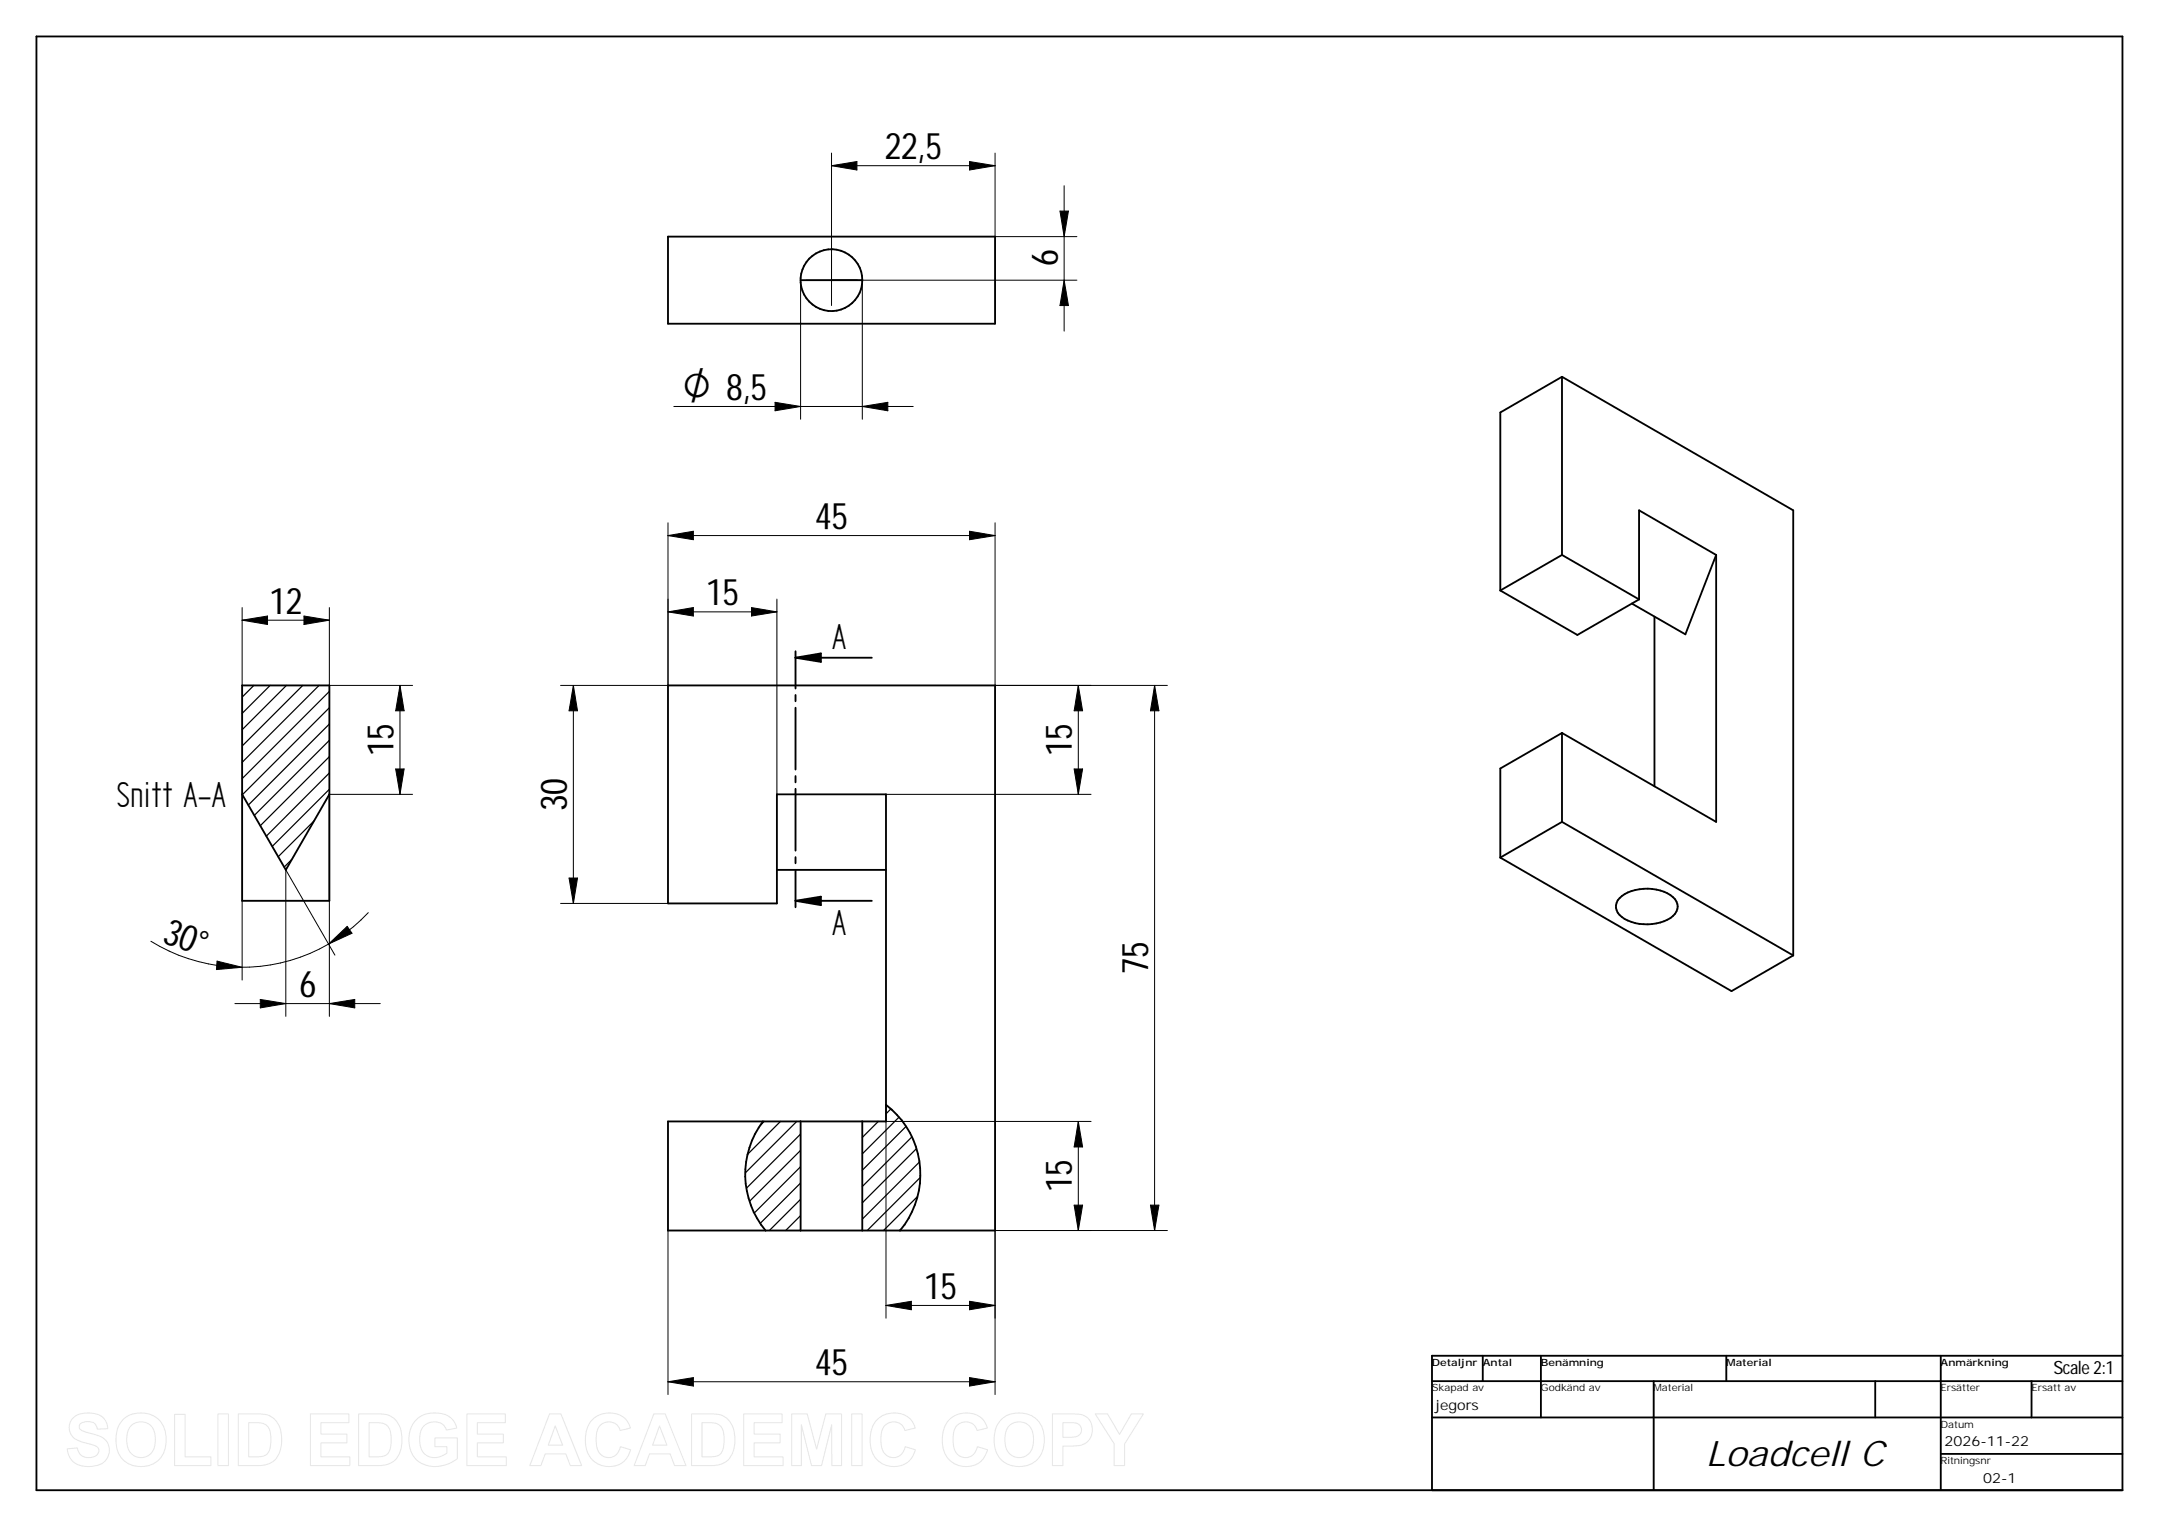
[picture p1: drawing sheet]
<svg xmlns="http://www.w3.org/2000/svg" width="594mm" height="420mm" viewBox="0 0 594 420" stroke-linecap="round" stroke-linejoin="round" font-family="sans-serif">
<g fill="none" stroke="#000" stroke-width=".51">
<path d="M10 10h574v400h-574zM183.8 65.1h90v24h-90zM220.3 77.1h17M429.8 103.7l63.6 36.7v122.5M429.8 103.7v49M429.8 103.7l-17 9.8v49M429.8 152.7l21.2 12.2M429.8 152.7l-17 9.8M472.2 152.7l-21.2-12.3v24.5M472.2 152.7v73.4l-42.4-24.4M472.2 152.7l-8.4 21.8-14.8-8.4M218.9 179.2v10.2"/>
<path d="M412.8 162.5l21.2 12.2 17-9.8M455.2 169.7v46.7M66.6 188.6h24v59.3h-24zM183.8 188.6h90v150h-90v-30h60v-90h-30v30h-30zM218.9 181l7-1.2v2.3zM218.9 191.2v1.8M218.9 194.7v17.1M218.9 181h21M90.6 218.6l-12 20.8-12-20.8M218.9 213.5v1.8M218.9 217v17.1M429.8 201.7v24.4"/>
<path d="M429.8 201.7l-17 9.8v24.5M213.8 239.4h30M218.9 235.8v1.7M218.9 239.4v10.2M412.8 236l63.7 36.7 16.9-9.8M429.8 226.1l63.6 36.8M429.8 226.1l-17 9.9M218.9 247.9l7-1.2v2.3zM218.9 247.9h21M445.6 247.1a12 12 0 0 1 11.3-2.1 5.6 5.6 0 0 1 4.7 4.4 4.7 4.7 0 0 1-3.7 4.1 12.3 12.3 0 0 1-12.3-1.7 3.2 3.2 0 0 1 0-4.7zM209.9 308.6a24.2 24.2 0 0 0 .7 30M220.3 308.6v30"/>
<path d="M237.3 308.6v30M243.8 304a24.1 24.1 0 0 1 3.8 34.6M408 373v7M424 373v17M475 373v7M534 373v37M584 373h-190v37M394 390h190M394 380h190M455 380v30M516 380v10M559 380v10"/>
<path d="M534 400h50"/>
<circle cx="228.8" cy="77.1" r="8.5"/>
</g>
<g fill="none" stroke="#000" stroke-width=".34">
<path d="M69.8 188.6l-3.2 3.2M74.3 188.6l-7.7 7.7M78.8 188.6l-12.2 12.2M83.3 188.6l-16.7 16.7M87.8 188.6l-21.2 21.2M90.6 199.2l-22.3 22.3M90.6 194.7l-23.9 24M90.6 190.2l-24 24M90.6 203.7l-20.6 20.7M90.6 217.2l-15.7 15.7M90.6 212.7l-17.3 17.4M90.6 208.2l-19 19"/>
<path d="M80.3 236.5l-2.1 2.1M86.4 225.9l-9.9 9.9M210.3 308.6l-1.1 1.1M214.8 308.6l-9.1 9M219.2 308.6l-14.1 14.1M220.3 312l-14.9 14.9M220.3 316.5l-14.1 14M241.7 308.6l-4.4 4.4M245.1 305.1l-1.3 1.4M247.4 307.4l-10.1 10.1M249.3 310l-12 12M250.9 312.8l-13.6 13.7"/>
<path d="M252.2 316.1l-14.9 14.9M253 319.7l-15.7 15.7M220.3 334.5l-4.1 4.1M220.3 325.5l-11.1 11.1M220.3 321l-12.7 12.8M220.3 330l-8.6 8.6M247.8 338.4l-.2 .2M252.5 329.2l-9.4 9.4M253.2 324l-14.6 14.6"/>
</g>
<g fill="#000">
<path d="M228.8 45.6l7-1.2v2.4zM266.8 44.4l7 1.2-7 1.2zM291.7 58.1h2.3l-1.2 7zM292.8 77.1l1.2 7h-2.3zM213.3 110.7l7 1.1-7 1.2zM237.3 111.8l7-1.1v2.3zM183.8 147.4l7-1.2v2.3zM266.8 146.2l7 1.2-7 1.1zM66.6 170.6l7-1.1v2.3zM83.6 169.5l7 1.1-7 1.2zM183.8 168.4l7-1.2v2.3zM206.8 167.2l7 1.2-7 1.1z"/>
<path d="M218.9 181l7-1.2v2.3zM110.1 188.6l1.1 7h-2.3zM157.8 188.6l1.1 7h-2.3zM296.7 188.6l1.2 7h-2.3zM317.7 188.6l1.2 7h-2.3zM108.9 211.6h2.3l-1.1 7zM295.6 211.6h2.3l-1.2 7zM90.4 259.8l5.1-4.9 1.4 1.9zM156.6 241.6h2.3l-1.1 7zM218.9 247.9l7-1.2v2.3zM59.7 264.5l6.9 1.6-7 .7zM71.6 275l7 1.1-7 1.2z"/>
<path d="M90.6 276.1l7-1.1v2.3zM296.7 308.6l1.2 7h-2.3zM295.6 331.6h2.3l-1.2 7zM316.6 331.6h2.3l-1.2 7zM243.8 359.2l7-1.1v2.3zM266.8 358.1l7 1.1-7 1.2zM183.8 380.2l7-1.1v2.3zM266.8 379.1l7 1.1-7 1.2z"/>
</g>
<g fill="none" stroke="#000" stroke-width=".28">
<path d="M228.8 42.1v42M228.8 45.6l7-1.2v2.4zM228.8 45.6h45M266.8 44.5l7 1.1-7 1.2zM273.8 42.1v23h22.5M291.7 58.1h2.3l-1.2 7zM292.8 51.1v40M220.3 77.1v38.3M221.8 77.1h74.5M237.3 77.1v38.3M292.8 77.1l1.2 7h-2.3zM185.4 111.8h65.9"/>
<path d="M213.3 110.7l7 1.1-7 1.2zM237.3 111.8l7-1.1v2.3zM183.8 147.4l7-1.2v2.3zM183.8 143.8v44.8h-29.5M183.8 147.4h90M266.8 146.2l7 1.2-7 1.1zM273.8 143.8v44.8h47.4M66.6 167.2v21.4M66.6 170.6l7-1.1v2.3zM66.6 170.6h24M83.6 169.5l7 1.1-7 1.2zM90.6 167.2v21.4h22.9"/>
<path d="M183.8 168.4l7-1.2v2.3zM183.8 168.4h30M206.8 167.2l7 1.2-7 1.1zM213.8 164.8v53.8M110.1 188.6v30M110.1 188.6l1.1 7h-2.3zM157.8 188.6l1.1 7h-2.3zM157.8 188.6v60M296.7 188.6v30M296.7 188.6l1.2 7h-2.3zM317.7 188.6l1.2 7h-2.3zM317.7 188.6v150"/>
<path d="M108.9 211.6h2.3l-1.1 7zM113.5 218.6h-22.9v61.1M243.8 218.6h56.4M295.6 211.6h2.3l-1.2 7zM41.5 259a47.5 47.5 0 0 0 48.9 .8M66.6 247.9v21.8M90.4 259.8l5.1-4.9 1.4 1.9zM101.3 251.1a46.7 46.7 0 0 1-10.9 8.7M154.3 248.6h29.5M156.6 241.6h2.3l-1.1 7zM59.7 264.5l6.9 1.6-7 .7zM64.6 276.1h40"/>
<path d="M71.6 275l7 1.1-7 1.2zM90.6 276.1l7-1.1v2.3zM92.2 262.8l-13.6-23.4v40.3M209.9 308.6h90.3M243.8 304v58.7M296.7 308.6v30M296.7 308.6l1.2 7h-2.3zM183.8 338.6v45.1M273.8 338.6v45.1M295.6 331.6h2.3l-1.2 7zM316.6 331.6h2.3l-1.2 7zM321.2 338.6h-110.6"/>
<path d="M243.8 359.2h30M243.8 359.2l7-1.1v2.3zM266.8 358.1l7 1.1-7 1.2zM266.8 379.1l7 1.1-7 1.2zM183.8 380.2l7-1.1v2.3zM183.8 380.2h90"/>
</g>
<g fill="none" stroke="#e6e6e6" stroke-width=".28">
<path d="M20.2 390a7 7 0 0 1 8.4 .4l.7 .9 .4 1.8-2.9 .1a2.34 2.34 0 0 0-3.1-2 1.57 1.57 0 0 0-1.9 1.6 2.65 2.65 0 0 0 2.4 1.4l.6 .2a6.9 6.9 0 0 1 4.7 2.4 4.4 4.4 0 0 1-4 6.7 5.8 5.8 0 0 1-6.6-3l-.4-1.8 2.8-.3a3.2 3.2 0 0 0 2.5 2.6 3.2 3.2 0 0 0 3.4-1.5 1.82 1.82 0 0 0-2-2l-.4-.1a7.6 7.6 0 0 1-5.2-2.6 3.8 3.8 0 0 1 .6-4.8zM33.9 390.6a7.3 7.3 0 0 1 10.7 1.2 8.3 8.3 0 0 1-1.8 10.6 6.9 6.9 0 0 1-10.9-5.3 7.8 7.8 0 0 1 2-6.5zM35.9 392.4a3.9 3.9 0 0 1 4.4-.9 3.9 3.9 0 0 1 2.4 3.8 5 5 0 0 1-2.3 5.4 3.9 3.9 0 0 1-5.5-3.9l.2-2.8zM48 389.2h2.9v11.7h7.1v2.4h-10zM60 389h2.9v14.3h-2.9zM65.6 389h5.2a6 6 0 0 1 6.7 6.6 7 7 0 0 1-3.1 7l-2.3 .6-6.5 .1zM68.4 391.5a8.5 8.5 0 0 1 4.7 .5 5.6 5.6 0 0 1 1.4 5.4 3.2 3.2 0 0 1-3.9 3.5h-2.2zM85.4 389h10.6v2.5h-7.7v3.1h7.2v2.4h-7.2v3.9h8v2.4h-10.9zM98.7 389h5.2a6 6 0 0 1 6.7 6.6 7 7 0 0 1-3.1 7l-2.3 .6-6.5 .1zM101.6 391.5a8.5 8.5 0 0 1 4.6 .5 5.6 5.6 0 0 1 1.4 5.4 3.2 3.2 0 0 1-3.9 3.5h-2.1zM114.6 390.6a7.8 7.8 0 0 1 9.6-.3l.8 .9 .7 1.7-2.9 .6a3.8 3.8 0 0 0-3.7-2.3 3.8 3.8 0 0 0-3.4 2.7 5.9 5.9 0 0 0 1.7 6.6 5.2 5.2 0 0 0 5.6-.7v-1.7h-3.3v-2.5h6.2v5.7a8.8 8.8 0 0 1-11.5 .1 8.5 8.5 0 0 1 .2-10.8zM128.5 389h10.6v2.5h-7.7v3.1h7.1v2.4h-7.1v3.9h7.9v2.4h-10.8z"/>
<path d="M151.2 389h3.1l5.8 14.3h-3.2l-1.2-3.3h-5.7l-1.2 3.3h-3zM152.8 392.3l2 5.3h-3.9zM162.9 390.7a6.5 6.5 0 0 1 9.9 .7l.7 1.5-2.9 .7a3.3 3.3 0 0 0-3.6-2.3 3.3 3.3 0 0 0-2.9 3.2 6.2 6.2 0 0 0 1.6 6 3.3 3.3 0 0 0 5-2.4l2.8 .8a6.3 6.3 0 0 1-5.8 4.7 6.3 6.3 0 0 1-6.2-4.3 9.2 9.2 0 0 1 1.4-8.6zM179.9 389h3.1l5.8 14.3h-3.2l-1.2-3.3h-5.7l-1.2 3.3h-3zM181.5 392.3l2 5.3h-3.9zM190.3 389h5.2a6 6 0 0 1 6.7 6.6 7 7 0 0 1-3.1 7l-2.3 .6-6.5 .1zM193.2 391.5a8.5 8.5 0 0 1 4.6 .5 5.6 5.6 0 0 1 1.4 5.4 3.2 3.2 0 0 1-3.9 3.5h-2.1zM204.6 389h10.6v2.5h-7.7v3.1h7.2v2.4h-7.2v3.9h8v2.4h-10.9zM217.8 389h4.3l2.6 9.7 2.5-9.7h4.4v14.3h-2.7l-.1-11.3-2.7 11.3h-2.8l-2.8-11.3v11.3h-2.7zM234.4 389h2.8v14.3h-2.8zM241.3 390.7a6.5 6.5 0 0 1 9.9 .7l.6 1.5-2.8 .7a3.3 3.3 0 0 0-3.6-2.3 3.3 3.3 0 0 0-2.9 3.2 6.2 6.2 0 0 0 1.6 6 3.3 3.3 0 0 0 5-2.4l2.8 .8a6.3 6.3 0 0 1-5.9 4.7 6.3 6.3 0 0 1-6.1-4.3 9.2 9.2 0 0 1 1.4-8.6zM261.1 390.7a6.5 6.5 0 0 1 10 .7l.6 1.5-2.8 .7a3.3 3.3 0 0 0-3.7-2.3 3.3 3.3 0 0 0-2.8 3.2 6.2 6.2 0 0 0 1.5 6 3.3 3.3 0 0 0 5-2.4l2.8 .8a6.3 6.3 0 0 1-5.8 4.7 6.3 6.3 0 0 1-6.2-4.3 9.2 9.2 0 0 1 1.4-8.6z"/>
<path d="M275.5 390.6a7.3 7.3 0 0 1 10.8 1.2 8.3 8.3 0 0 1-1.9 10.6 6.9 6.9 0 0 1-10.8-5.3 7.8 7.8 0 0 1 1.9-6.5zM277.6 392.4a3.9 3.9 0 0 1 4.4-.9 3.9 3.9 0 0 1 2.4 3.8 5 5 0 0 1-2.4 5.4 3.9 3.9 0 0 1-5.5-3.9l.3-2.8zM289.6 389h4.6a7.5 7.5 0 0 1 4.8 .9 4.5 4.5 0 0 1 1.3 5.3 4.5 4.5 0 0 1-4.8 2.7h-3v5.4h-2.9zM292.5 391.5h1.4a3.3 3.3 0 0 1 3.6 1.2 2.04 2.04 0 0 1-2.3 2.7l-2.7 .1zM301.4 389h3.4l3.3 5.7 3.2-5.7h3.3l-5.2 8.3v6h-2.8v-6z"/>
</g>
<g font-size="11.3">
<text x="229" y="178.7">A</text>
<text x="32" y="222">Snitt A-A</text>
<text x="229" y="257.1">A</text>
</g>
<text font-size="10.8" x="187.8" y="110.1">O 8,5</text>
<g font-size="10.1">
<text x="243.5" y="43.9">22,5</text>
<text x="291.1" y="73.3" transform="rotate(-90 291.1 73.3)">6</text>
<text x="224.3" y="145.6">45</text>
<text x="194.3" y="166.6">15</text>
<text x="74.2" y="168.9">12</text>
<text x="108.3" y="208" transform="rotate(-90 108.3 208)">15</text>
<text x="295" y="208" transform="rotate(-90 295 208)">15</text>
<text x="156" y="223.1" transform="rotate(-90 156 223.1)">30</text>
<text x="44.3" y="259.1" transform="rotate(21 44.3 259.1)">30°</text>
<text x="316" y="268.1" transform="rotate(-90 316 268.1)">75</text>
<text x="82.4" y="274.4">6</text>
<text x="295" y="328" transform="rotate(-90 295 328)">15</text>
<text x="254.3" y="357.5">15</text>
<text x="224.3" y="378.5">45</text>
</g>
<text font-size="9.6" x="469.4" y="403.5">Loadcell C</text>
<text font-size="5" x="565" y="378">Scale 2:1</text>
<g font-size="3.9">
<text x="395" y="387.9">jegors</text>
<text x="535" y="397.8">2026-11-22</text>
<text x="545.7" y="407.9">02-1</text>
</g>
<g font-size="2.8">
<text x="394" y="375.8">Detaljnr Antal</text>
<text x="424" y="375.8">Benämning</text>
<text x="475" y="375.8">Material</text>
<text x="534" y="375.8">Anmärkning</text>
<text x="394" y="382.8">Skapad av</text>
<text x="424" y="382.8">Godkänd av</text>
<text x="455" y="382.8">Material</text>
<text x="534" y="382.8">Ersätter</text>
<text x="559" y="382.8">Ersatt av</text>
<text x="534" y="392.8">Datum</text>
<text x="534" y="402.8">Ritningsnr</text>
</g>
</svg>
